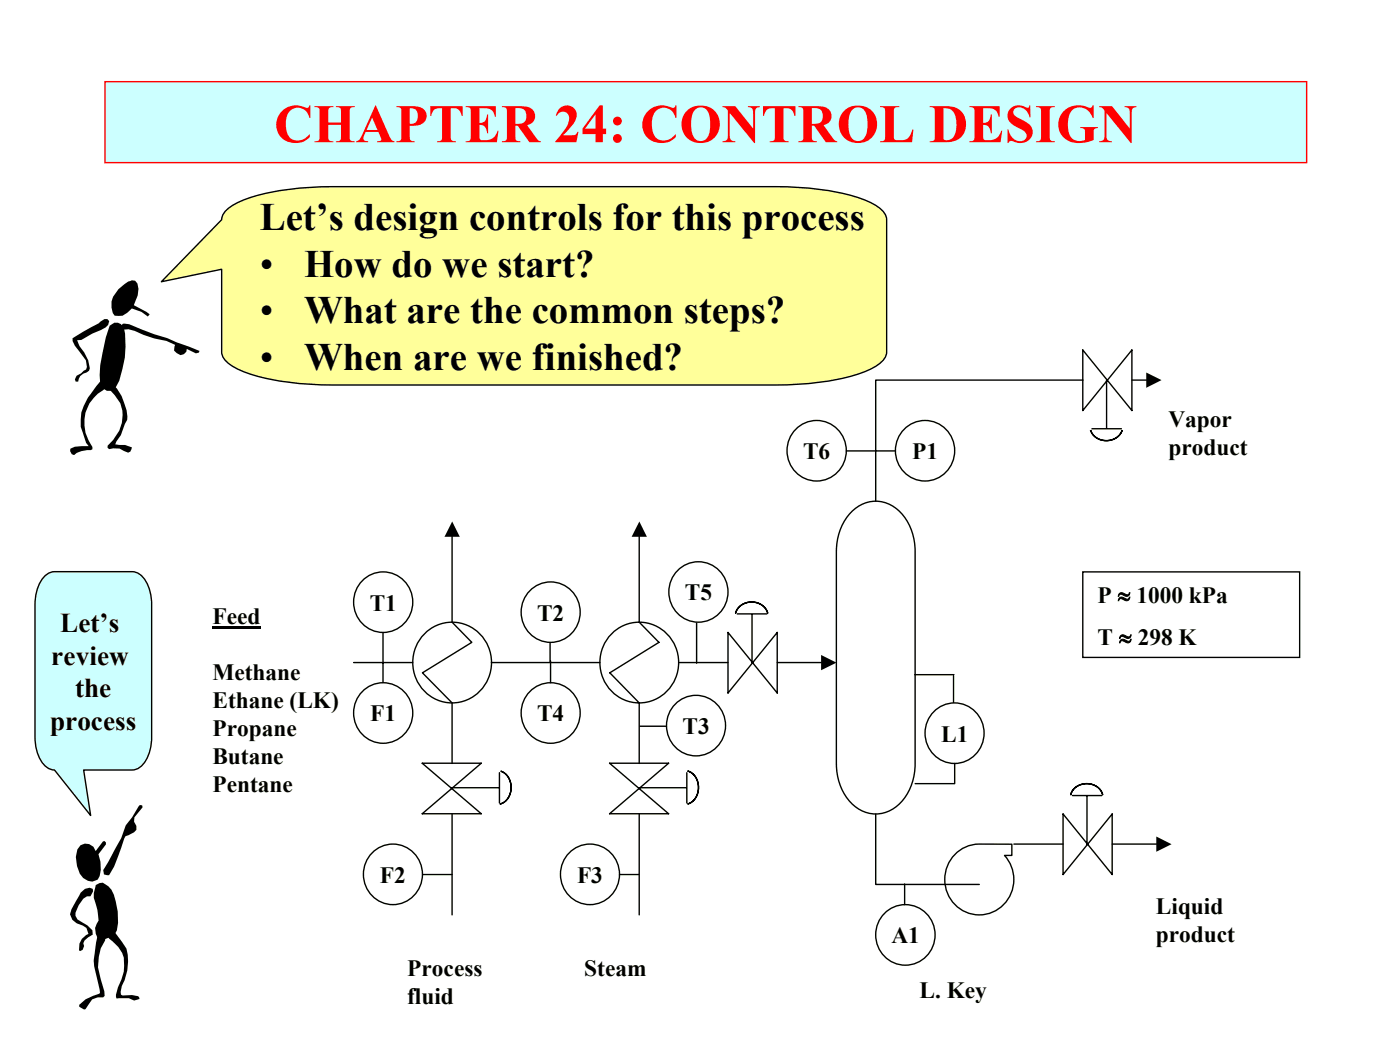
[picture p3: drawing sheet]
<svg xmlns="http://www.w3.org/2000/svg" width="254mm" height="190mm" viewBox="0 0 254 190" stroke-linecap="round" stroke-linejoin="round" font-family="sans-serif">
<path d="M19 14.8h218.1v14.7h-218.1z" fill-rule="evenodd" fill="#cff" stroke="#f00" stroke-width=".25"/>
<g fill="#000">
<path d="M13.2 61.4l4.7-2.7 1-.8h.6l.3 .4-.2 .6-.4 .5-2.4 1.1-2 1.2h-.8l.4 1.1 .9 1.1 .7 1.5 .3 1.4-.1 .5-.5 .3a1.73 1.73 0 0 0-1.5 1.6h-.5l-.1-.4 .3-.6 1.7-1.2 .2-.4-.2-1.2-2-2.7-.4-.8z" fill-rule="evenodd"/>
<path d="M19.9 59.1a1.46 1.46 0 0 1 2-.3l.6 .8a16.7 16.7 0 0 1-1.5 10.8l-.9 .5h-.7l-.9-.5-.3-.8-.1-1.5a35.9 35.9 0 0 1 1.8-9z" fill-rule="evenodd"/>
<path d="M22.1 58.7l1.3 .1 4.6 1.8 2.3 .7 5.9 2.4-.1 .3-.6 .1-1.6-.8-.1 .5-.4 .5-.7 .1-.6-.3-.5-.5 .2-1-1.6-.8a17.9 17.9 0 0 1-5.8-1.8l-1.1-.3-1.2 .1-.2-.7 .5-.4h.3z" fill-rule="evenodd"/>
<path d="M21.5 52.5l1.8-1.4 .6-.2-.3-.1 .9 .1 .4 .5 .2 1-.1 1.2-.7 1.8 2.3 1.2 .6 .4-.4 .4-1.1-.8-1.8-.6-.8 .7-.9 .6h-1.4a3.6 3.6 0 0 1 .7-4.8z" fill-rule="evenodd"/>
<path d="M18.4 69l.5 .1 .3 .5v.8l-.5 .4a6.9 6.9 0 0 0-1.9 10.3v.4l-.3 .2a4.1 4.1 0 0 0-3.1 .9l-.4-.2-.3-.5 .1-.5 .8-.4 2.5-.1-.5-.6-1-2.9a7.6 7.6 0 0 1 1.9-6z" fill-rule="evenodd"/>
<path d="M19.9 69.8h.6a8.5 8.5 0 0 1 2.5 4.6l.1 1.8-.5 .7-.7 2.1-.8 1.1-.2 .5 1.8 .1 1.2 .5-.3 .7-.3 .2-1.6-.7-1.2-.1-.7 .2-.3-.3v-.3a6.9 6.9 0 0 0 2.3-7.7l-2.1-2.8z" fill-rule="evenodd"/>
</g>
<path d="M41.2 38a16.9 16.9 0 0 1 7.2-3 57 57 0 0 1 11.9-1.1h80.5a47.5 47.5 0 0 1 16.2 2.4 6.8 6.8 0 0 1 3.7 2.9l.2 .7v24a3.2 3.2 0 0 1-1.8 2.4 29.1 29.1 0 0 1-12 3.2l-6.3 .3h-80.5a47.5 47.5 0 0 1-16.2-2.4 6.8 6.8 0 0 1-3.8-2.9l-.1-.6v-15l-10.9 2.2 10.9-11.2 .1-.7 .4-.6z" fill-rule="evenodd" fill="#ffff9a" stroke="#000" stroke-width=".25"/>
<path d="M154.5 92.8a6 6 0 0 1 9.4 .8 10.5 10.5 0 0 1 2.1 6.5v38.5a9.1 9.1 0 0 1-5.2 8.8 6.3 6.3 0 0 1-7.6-3.3 10.7 10.7 0 0 1-1.5-5.5v-38.5a10.3 10.3 0 0 1 2.8-7.3zM77.3 114.7a7.2 7.2 0 0 1 10.2 .8 7.2 7.2 0 0 1-.8 10.2 7.2 7.2 0 0 1-9.5-.1 7.2 7.2 0 0 1-1.2-9.4zM111.3 114.7a7.2 7.2 0 0 1 10.2 .8 7.2 7.2 0 0 1-.8 10.2 7.2 7.2 0 0 1-9.5-.1 7.2 7.2 0 0 1-1.2-9.4zM116 112.9l3.5 3.6-8.9 5.6 5.4 5.4M132.1 114.7v11l8.9-11v11zM133.8 111.4h5.3M136.4 111.5v8.7M173.2 155a6.2 6.2 0 0 1 4.4-1.9l6 .1v2h-1.4a6.3 6.3 0 0 1-.1 8.9 6.3 6.3 0 0 1-8.9 0 6.6 6.6 0 0 1 0-9.1z" fill="none" stroke="#000" stroke-width=".25"/>
<path d="M134.3 110a3.2 3.2 0 0 1 5 1.2 3.1 3.1 0 0 0-2.9-2 3.1 3.1 0 0 0-2.9 2l.1-.4z" fill-rule="evenodd" fill="#00cc9a" stroke="#000" stroke-width=".25"/>
<path d="M82 112.9l3.6 3.6-9 5.6 5.4 5.4M64.2 120.2h10.7M76.6 138.5h10.7l-10.7 9.1h10.7zM89.2 120.2h19.6M123.1 120.2h9M141 120.2h8M82 142.9h8.5M90.6 140.2v5.5" fill="none" stroke="#000" stroke-width=".25"/>
<path d="M149 118.8l2.8 1.4-2.8 1.4z" fill="#000"/>
<path d="M90.8 139.9a3.2 3.2 0 0 1 1.9 3 3.2 3.2 0 0 1-1.9 3 3.2 3.2 0 0 0 1.9-3 3.2 3.2 0 0 0-1.9-3z" fill-rule="evenodd" fill="#00cc9a" stroke="#000" stroke-width=".25"/>
<path d="M82 127.5v11M110.6 138.5h10.7l-10.7 9.1h10.7zM116 142.9h8.5M124.6 140.2v5.5" fill="none" stroke="#000" stroke-width=".25"/>
<path d="M124.8 139.9a3.3 3.3 0 0 1 1.9 3 3.3 3.3 0 0 1-1.9 3 3.3 3.3 0 0 0 1.9-3 3.3 3.3 0 0 0-1.9-3z" fill-rule="evenodd" fill="#00cc9a" stroke="#000" stroke-width=".25"/>
<path d="M82 97.3v15.6M116 97.3v15.6M116 127.5v11M158.9 147.7v12.8h18.8M192.9 147.7v11l8.9-11v11zM194.6 144.3h5.3M197.2 144.5v8.6" fill="none" stroke="#000" stroke-width=".25"/>
<path d="M82 94.6l1.4 2.8h-2.8zM116 94.6l1.4 2.8h-2.8z" fill="#000"/>
<path d="M195.1 142.9l-.7 .8-.1 .5a3.1 3.1 0 0 1 2.9-2 3.1 3.1 0 0 1 2.8 2 3.1 3.1 0 0 0-4.9-1.3z" fill-rule="evenodd" fill="#00cc9a" stroke="#000" stroke-width=".25"/>
<path d="M196.4 69h-37.5v21.9M196.4 63.5v11l9-11v11zM198.1 77.8h5.4M200.8 69v8.7M183.9 153.1h9M201.8 153.1h8" fill="none" stroke="#000" stroke-width=".25"/>
<path d="M209.8 151.8l2.8 1.4-2.8 1.3z" fill="#000"/>
<path d="M197.8 78a3.1 3.1 0 0 0 2.9 1.9 3.1 3.1 0 0 0 2.9-1.9 3.1 3.1 0 0 1-2.9 1.9 3.1 3.1 0 0 1-2.9-1.9z" fill-rule="evenodd" fill="#00cc9a" stroke="#000" stroke-width=".25"/>
<g fill="none" stroke="#000" stroke-width=".25">
<path d="M144.4 77.9a5.4 5.4 0 0 1 7.6 .1 5.4 5.4 0 0 1 0 7.6 5.4 5.4 0 0 1-7.6 .1 5.6 5.6 0 0 1 0-7.8zM164 77.9a5.4 5.4 0 0 1 7.6 .1 5.4 5.4 0 0 1 0 7.6 5.4 5.4 0 0 1-7.6 .1 5.6 5.6 0 0 1 0-7.8zM205.4 69h2.6M153.5 81.8h9M65.7 105.4a5.4 5.4 0 0 1 8.5 1.1 5.4 5.4 0 0 1-3 8 5.5 5.5 0 0 1-6.3-2.4 5.5 5.5 0 0 1 .8-6.7zM69.5 114.8v9M96.1 107.2a5.4 5.4 0 0 1 8.4 1.1 5.4 5.4 0 0 1-2.9 8 5.5 5.5 0 0 1-6.3-2.4 5.5 5.5 0 0 1 .8-6.7zM99.8 116.7v3.3M99.9 119.9v4M122.9 103.5a5.4 5.4 0 0 1 7.6 .1 5.4 5.4 0 0 1 0 7.6 5.4 5.4 0 0 1-7.6 .1 5.6 5.6 0 0 1 0-7.8zM126.4 113v7.3M196.4 103.8h39.4v15.5h-39.4z"/>
<path d="M65.7 125.5a5.4 5.4 0 0 1 8.5 1.1 5.4 5.4 0 0 1-3 8 5.5 5.5 0 0 1-6.3-2.4 5.5 5.5 0 0 1 .8-6.7zM96.1 125.5a5.4 5.4 0 0 1 8.5 1.1 5.4 5.4 0 0 1-3 8 5.5 5.5 0 0 1-6.3-2.4 5.5 5.5 0 0 1 .8-6.7zM116.1 131.8h4.8M122.5 127.8a5.4 5.4 0 0 1 8.4 1.1 5.4 5.4 0 0 1-2.9 8 5.5 5.5 0 0 1-6.3-2.4 5.5 5.5 0 0 1 .8-6.7zM165.9 122.4h7.2M169.4 129.1a5.4 5.4 0 0 1 8.4 1.2 5.4 5.4 0 0 1-2.9 7.9 5.5 5.5 0 0 1-6.3-2.4 5.5 5.5 0 0 1 .8-6.7zM173 122.6v4.8M173.2 138.5v3.7h-7.2M67.5 154.7a5.4 5.4 0 0 1 8.4 1.2 5.4 5.4 0 0 1-2.9 7.9 5.5 5.5 0 0 1-6.3-2.4 5.5 5.5 0 0 1 .8-6.7zM76.8 158.7h5.2M82 147.7v18.3M103.3 154.7a5.4 5.4 0 0 1 8.4 1.2 5.4 5.4 0 0 1-3 7.9 5.5 5.5 0 0 1-6.3-2.4 5.5 5.5 0 0 1 .9-6.7z"/>
<path d="M112.4 158.7h3.5M116 147.7v18.3M160.4 165.7a5.4 5.4 0 0 1 7.7 .1 5.4 5.4 0 0 1 0 7.6 5.4 5.4 0 0 1-7.7 .1 5.6 5.6 0 0 1 0-7.8zM164.1 160.4v3.7"/>
</g>
<g fill="#000">
<path d="M208 67.6l2.7 1.4-2.7 1.4z"/>
<path d="M14.6 153.4a1.81 1.81 0 0 1 2.8 1l1.2-1.7 .3-.1 .3 .2v.4l-1.3 1.8a5.2 5.2 0 0 1-.2 4.6 2.3 2.3 0 0 1-3.2-1.1l-.5-1.4-.2-1.6 .2-1.4z" fill-rule="evenodd"/>
<path d="M25.2 146.3l.2-.3 .4 .1 .1 .4-1.5 1.8-.1 .8 .4 .8v.7l-.4 .4-1.5 .7-.3 .4a31.5 31.5 0 0 1-2.7 6.7l-.9-.2-.2-.7 3.3-5.8 .8-2.4 1.2-1.4z" fill-rule="evenodd"/>
<path d="M14.6 162l.8-.7 .9-.2 .5 .2 .1 .4-.5 .9h-.6a4.7 4.7 0 0 0-2.1 3.6l.4 .6 1.7 1.1 1 .9v.8l-1.5 1-.2 .5 .2 .5-.3 .7-.5 .3-.2-.2a2.72 2.72 0 0 1 1.7-3l-.3-1-.7-.5-1.1-.4-.8-.6-.4-1 .3-.9z" fill-rule="evenodd"/>
<path d="M17.4 160.6l.7-.4 .5-.1a4 4 0 0 1 2.4 3.4l.4 1.9v2l-.2 1.4a2.97 2.97 0 0 1-3.5 1.5 2.57 2.57 0 0 1 .2-3.3 11.8 11.8 0 0 0-.9-4.1v-.8z" fill-rule="evenodd"/>
<path d="M17.8 169.4l.4-.3h.9l.1 .4-.1 1.1a8.1 8.1 0 0 0-.8 7.1l.6 2.1 .1 .9-.3 .3h-1l-1 .3-1.2 1.8-.3 .1-.8-.6v-.3l1.1-1 2.6-1.1-.4-2.2a9.4 9.4 0 0 1-.5-5z" fill-rule="evenodd"/>
<path d="M20 168.4l.4 .2 2.5 3.5a9.3 9.3 0 0 1-.8 6.8l-.2 1.1v.5l.3 .1 1.7-.1 1.2 .2 .2 .6-.9 .2a3.8 3.8 0 0 0-3.2-.3l-.2-.7 .4-1.4a7.3 7.3 0 0 0 .8-6.2l-.7-1.1-1.7-1.5-.2-.4v-1z" fill-rule="evenodd"/>
</g>
<path d="M38.5 113.9h8.8" fill="none" stroke="#000" stroke-width=".4"/>
<path d="M8.1 104.5l1.2-.7 .6-.1h14.1a3.7 3.7 0 0 1 3 3l.5 1.9v1.1v24a6.9 6.9 0 0 1-2.3 5.6l-.6 .3-.6 .1h-8.8l1.2 8.3-6.5-8.3a3.7 3.7 0 0 1-3.1-3l-.4-1.9-.1-1.1v-24a7.5 7.5 0 0 1 1.8-5.2z" fill-rule="evenodd" fill="#cff" stroke="#000" stroke-width=".25"/>
<text font-size="9.9" fill="#f00" x="49.7" y="25.8">CHAPTER 24: CONTROL DESIGN</text>
<g font-size="7">
<text x="47.1" y="41.7">Let’s design controls for this process</text>
<text x="47.1" y="50.2">•</text>
<text x="55.2" y="50.2">How do we start?</text>
<text x="47.1" y="58.7">•</text>
<text x="55.2" y="58.7">What are the common steps?</text>
<text x="47.1" y="67.1">•</text>
<text x="55.2" y="67.1">When are we finished?</text>
</g>
<g font-size="4.9">
<text x="10.9" y="114.7">Let’s</text>
<text x="9.3" y="120.6">review</text>
<text x="13.6" y="126.5">the</text>
<text x="9.1" y="132.4">process</text>
</g>
<g font-size="4.2">
<text x="212" y="77.5">Vapor</text>
<text x="145.7" y="83.3">T6</text>
<text x="165.5" y="83.3">P1</text>
<text x="212" y="82.6">product</text>
<text x="38.5" y="113.2">Feed</text>
<text x="67.1" y="110.8">T1</text>
<text x="97.5" y="112.6">T2</text>
<text x="124.3" y="108.9">T5</text>
<text x="199.1" y="109.3">P ≈ 1000 kPa</text>
<text x="199.1" y="117">T ≈ 298 K</text>
<text x="38.5" y="123.3">Methane</text>
<text x="38.5" y="128.4">Ethane (LK)</text>
<text x="67.2" y="130.9">F1</text>
<text x="97.5" y="130.9">T4</text>
<text x="38.5" y="133.5">Propane</text>
<text x="123.8" y="133.2">T3</text>
<text x="170.8" y="134.5">L1</text>
<text x="38.5" y="138.6">Butane</text>
<text x="38.5" y="143.6">Pentane</text>
<text x="68.9" y="160.2">F2</text>
<text x="104.7" y="160.2">F3</text>
<text x="209.7" y="165.8">Liquid</text>
<text x="161.7" y="171.1">A1</text>
<text x="209.7" y="170.9">product</text>
<text x="73.9" y="177.1">Process</text>
<text x="106" y="177.1">Steam</text>
<text x="73.9" y="182.1">fluid</text>
<text x="166.8" y="181.1">L. Key</text>
</g>
</svg>
